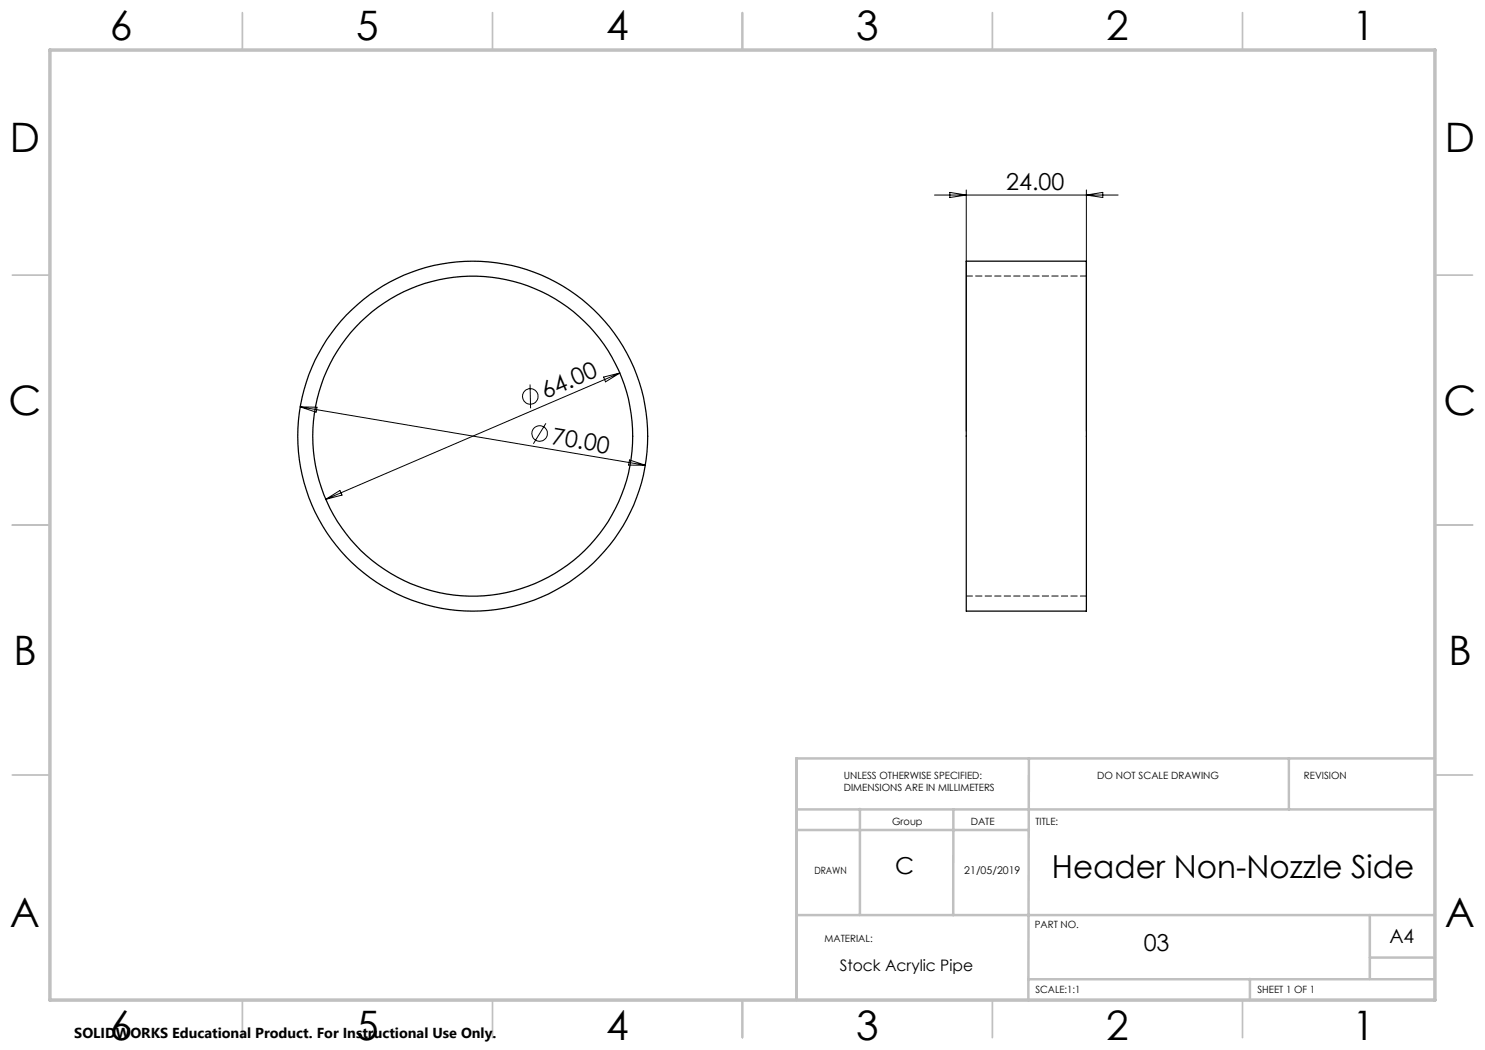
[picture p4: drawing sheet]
<svg xmlns="http://www.w3.org/2000/svg" width="297mm" height="210mm" viewBox="0 0 297 210" stroke-linecap="round" stroke-linejoin="round" font-family="sans-serif">
<g fill="none" stroke="#000" stroke-width=".2">
<path d="M186.9 39h36.7M190 38.5l3.3 .5-3.3 .5zM193.3 38v48.2M217.3 38v48.2M217.3 39l3.3-.5v1zM106 76.9l.1 4.8M120.7 75.4l3.3-.8-2.9 1.8zM124 74.6l-58.8 25.3M60 81.4l69.1 11.7M60 81.4h3.4l-.2 1zM65.2 99.9l2.8-1.8 .4 .9zM109.2 84.7l-2.5 4.1"/>
<path d="M125.9 92l3.2 1.1-3.4-.1z"/>
<circle cx="106.1" cy="79.3" r="1.56"/>
<circle cx="107.9" cy="86.7" r="1.56"/>
</g>
<g fill="none" stroke="#c0c0c0" stroke-width=".35">
<path d="M48.5 2.5v7.5M98.5 2.5v7.5M148.5 2.5v7.5M198.5 2.5v7.5M248.5 2.5v7.5M2.5 55h7.5M287 55h7.5M2.5 105h7.5M287 105h7.5M2.5 155h7.5M287 155h7.5M48.5 200v7.5"/>
<path d="M98.5 200v7.5M148.5 200v7.5M198.5 200v7.5M248.5 200v7.5"/>
</g>
<path d="M205.8 151.7l-.1 48.4M257.8 151.7v10.2M287 151.7h-127.7v48.3M159.3 161.9h127.7M159.3 166h46.5M172 161.8v21.2M190.7 161.9l-.1 21.1M159.3 183h127.7M205.7 195.9h81.2M250 195.8v4.2M274 183v12.8M274 191.5h13" fill="none" stroke="#c0c0c0" stroke-width=".5"/>
<path d="M10 10h277v190h-277z" fill="none" stroke="#c0c0c0" stroke-width=".7"/>
<g fill="none" stroke="#000" stroke-width=".25">
<path d="M193.3 52.2h24v70h-24z"/>
<circle cx="94.5" cy="87.2" r="35"/>
<circle cx="94.5" cy="87.2" r="32"/>
</g>
<path d="M217.3 55.2h-24M193.3 119.2h24" fill="none" stroke="#000" stroke-width=".2" stroke-dasharray="1.3 .6" stroke-dashoffset=".1"/>
<g font-size="8.1">
<text x="22" y="8">6</text>
<text x="71.2" y="8">5</text>
<text x="121.2" y="8">4</text>
<text x="171.3" y="8">3</text>
<text x="221.3" y="8">2</text>
<text x="270.5" y="8">1</text>
<text x="2" y="30.5">D</text>
<text x="289" y="30.5">D</text>
<text x="1.7" y="83">C</text>
<text x="288.7" y="83">C</text>
<text x="2.7" y="133">B</text>
<text x="289.7" y="133">B</text>
<text x="2" y="185.5">A</text>
<text x="289" y="185.5">A</text>
<text x="22" y="208">6</text>
<text x="71.2" y="208">5</text>
<text x="121.2" y="208">4</text>
<text x="171.3" y="208">3</text>
<text x="221.3" y="208">2</text>
<text x="270.5" y="208">1</text>
</g>
<text font-size="6.3" x="210.4" y="175.7">Header Non-Nozzle Side</text>
<g font-size="4.7">
<text x="201.2" y="38">24.00</text>
<text x="109.1" y="79.8" transform="rotate(-23 109.1 79.8)">64.00</text>
<text x="110.2" y="88.8" transform="rotate(10 110.2 88.8)">70.00</text>
<text x="179" y="174.8">C</text>
<text x="228.7" y="190.2">03</text>
</g>
<text font-size="3.9" x="277.9" y="188.5">A4</text>
<text font-size="3.2" x="167.9" y="194.3">Stock Acrylic Pipe</text>
<text font-size="2.9" x="14.9" y="207.6">SOLIDWORKS Educational Product. For Instructional Use Only.</text>
<text font-size="2.1" x="192.9" y="174.8">21/05/2019</text>
<g font-size="2">
<text x="168.8" y="155.8">UNLESS OTHERWISE SPECIFIED:</text>
<text x="219.5" y="155.8">DO NOT SCALE DRAWING</text>
<text x="260.8" y="155.8">REVISION</text>
<text x="168.8" y="158.3">DIMENSIONS ARE IN MILLIMETERS</text>
<text x="178.4" y="164.9">Group</text>
<text x="194.2" y="164.9">DATE</text>
<text x="207.1" y="164.9">TITLE:</text>
<text x="162.9" y="174.7">DRAWN</text>
<text x="207" y="185.5">PART NO.</text>
<text x="164.9" y="188.5">MATERIAL:</text>
<text x="207.1" y="198.6">SCALE:1:1</text>
<text x="251.5" y="198.6">SHEET 1 OF 1</text>
</g>
</svg>
